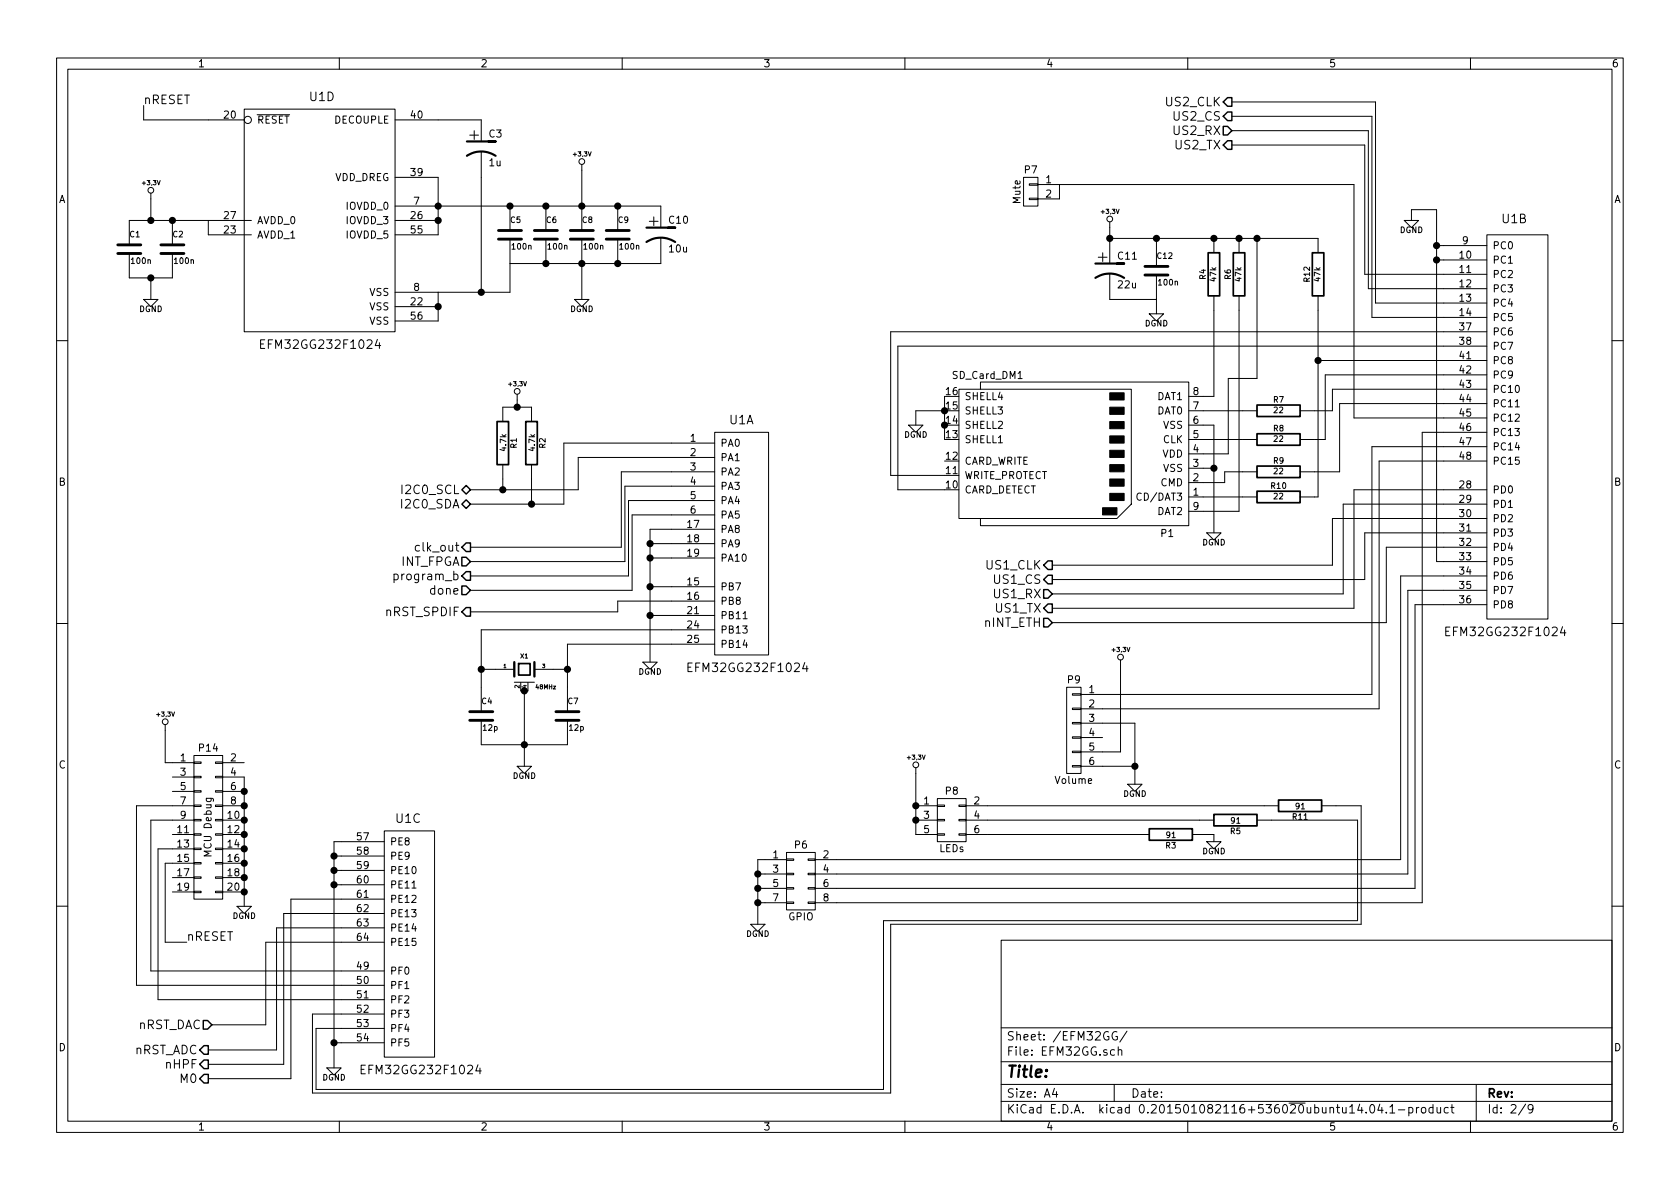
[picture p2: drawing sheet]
EESchema Schematic File Version 2
LIBS:power
LIBS:device
LIBS:transistors
LIBS:conn
LIBS:linear
LIBS:regul
LIBS:74xx
LIBS:cmos4000
LIBS:adc-dac
LIBS:memory
LIBS:xilinx
LIBS:special
LIBS:microcontrollers
LIBS:dsp
LIBS:microchip
LIBS:analog_switches
LIBS:motorola
LIBS:texas
LIBS:intel
LIBS:audio
LIBS:interface
LIBS:digital-audio
LIBS:philips
LIBS:display
LIBS:cypress
LIBS:siliconi
LIBS:opto
LIBS:atmel
LIBS:contrib
LIBS:valves
LIBS:energymicro-efm32
LIBS:preamp
LIBS:preamp-cache
EELAYER 25 0
EELAYER END
$Descr A4 11693 8268
encoding utf-8
Sheet 2 9
Title ""
Date ""
Rev ""
Comp ""
Comment1 ""
Comment2 ""
Comment3 ""
Comment4 ""
$EndDescr
$Comp
L EFM32GG232F1024 U1
U 2 1
P 10050 1700
F 0 "U1" H 10450 1850 60  0000 L BNN
F 1 "EFM32GG232F1024" H 10050 -1025 60  0000 L BNN
F 2 "pre:QFP64" H 10050 1700 60  0001 C CNN
F 3 "" H 10050 1700 60  0000 C CNN
	2    10050 1700
	1    0    0    -1  
$EndComp
$Comp
L EFM32GG232F1024 U1
U 3 1
P 2375 5850
F 0 "U1" H 2750 5975 60  0000 L BNN
F 1 "EFM32GG232F1024" H 2500 4225 60  0000 L BNN
F 2 "pre:QFP64" H 2375 5850 60  0001 C CNN
F 3 "" H 2375 5850 60  0000 C CNN
	3    2375 5850
	1    0    0    -1  
$EndComp
$Comp
L EFM32GG232F1024 U1
U 4 1
P 1450 825
F 0 "U1" H 2150 950 60  0000 L BNN
F 1 "EFM32GG232F1024" H 1800 -775 60  0000 L BNN
F 2 "pre:QFP64" H 1450 825 60  0001 C CNN
F 3 "" H 1450 825 60  0000 C CNN
	4    1450 825 
	1    0    0    -1  
$EndComp
$Comp
L CP1 C10
U 1 1
P 4600 1625
F 0 "C10" H 4650 1725 50  0000 L CNN
F 1 "10u" H 4650 1525 50  0000 L CNN
F 2 "Capacitors_SMD:C_0805_HandSoldering" H 4600 1625 60  0001 C CNN
F 3 "" H 4600 1625 60  0000 C CNN
	1    4600 1625
	1    0    0    -1  
$EndComp
$Comp
L C C9
U 1 1
P 4300 1625
F 0 "C9" H 4300 1725 40  0000 L CNN
F 1 "100n" H 4306 1540 40  0000 L CNN
F 2 "Capacitors_SMD:C_0603_HandSoldering" H 4338 1475 30  0001 C CNN
F 3 "" H 4300 1625 60  0000 C CNN
	1    4300 1625
	1    0    0    -1  
$EndComp
$Comp
L C C8
U 1 1
P 4050 1625
F 0 "C8" H 4050 1725 40  0000 L CNN
F 1 "100n" H 4056 1540 40  0000 L CNN
F 2 "Capacitors_SMD:C_0603_HandSoldering" H 4088 1475 30  0001 C CNN
F 3 "" H 4050 1625 60  0000 C CNN
	1    4050 1625
	1    0    0    -1  
$EndComp
$Comp
L C C6
U 1 1
P 3800 1625
F 0 "C6" H 3800 1725 40  0000 L CNN
F 1 "100n" H 3806 1540 40  0000 L CNN
F 2 "Capacitors_SMD:C_0603_HandSoldering" H 3838 1475 30  0001 C CNN
F 3 "" H 3800 1625 60  0000 C CNN
	1    3800 1625
	1    0    0    -1  
$EndComp
$Comp
L C C5
U 1 1
P 3550 1625
F 0 "C5" H 3550 1725 40  0000 L CNN
F 1 "100n" H 3556 1540 40  0000 L CNN
F 2 "Capacitors_SMD:C_0603_HandSoldering" H 3588 1475 30  0001 C CNN
F 3 "" H 3550 1625 60  0000 C CNN
	1    3550 1625
	1    0    0    -1  
$EndComp
$Comp
L CP1 C3
U 1 1
P 3350 1025
F 0 "C3" H 3400 1125 50  0000 L CNN
F 1 "1u" H 3400 925 50  0000 L CNN
F 2 "Capacitors_SMD:C_0805_HandSoldering" H 3350 1025 60  0001 C CNN
F 3 "" H 3350 1025 60  0000 C CNN
	1    3350 1025
	1    0    0    -1  
$EndComp
$Comp
L C C1
U 1 1
P 900 1725
F 0 "C1" H 900 1825 40  0000 L CNN
F 1 "100n" H 906 1640 40  0000 L CNN
F 2 "Capacitors_SMD:C_0603_HandSoldering" H 938 1575 30  0001 C CNN
F 3 "" H 900 1725 60  0000 C CNN
	1    900  1725
	1    0    0    -1  
$EndComp
$Comp
L C C2
U 1 1
P 1200 1725
F 0 "C2" H 1200 1825 40  0000 L CNN
F 1 "100n" H 1206 1640 40  0000 L CNN
F 2 "Capacitors_SMD:C_0603_HandSoldering" H 1238 1575 30  0001 C CNN
F 3 "" H 1200 1725 60  0000 C CNN
	1    1200 1725
	1    0    0    -1  
$EndComp
$Comp
L DGND #PWR01
U 1 1
P 4050 2075
F 0 "#PWR01" H 4050 2075 40  0001 C CNN
F 1 "DGND" H 4050 2005 40  0000 C CNN
F 2 "" H 4050 2075 60  0000 C CNN
F 3 "" H 4050 2075 60  0000 C CNN
	1    4050 2075
	1    0    0    -1  
$EndComp
$Comp
L DGND #PWR02
U 1 1
P 1050 2075
F 0 "#PWR02" H 1050 2075 40  0001 C CNN
F 1 "DGND" H 1050 2005 40  0000 C CNN
F 2 "" H 1050 2075 60  0000 C CNN
F 3 "" H 1050 2075 60  0000 C CNN
	1    1050 2075
	1    0    0    -1  
$EndComp
$Comp
L CONN_02X10 P14
U 1 1
P 1450 5750
F 0 "P14" H 1450 6300 50  0000 C CNN
F 1 "MCU Debug" V 1450 5750 50  0000 C CNN
F 2 "Pin_Headers:Pin_Header_Straight_2x10" H 1450 4550 60  0001 C CNN
F 3 "" H 1450 4550 60  0000 C CNN
	1    1450 5750
	1    0    0    -1  
$EndComp
Text Label 1000 725  0    60   ~ 0
nRESET
Text Label 1300 6550 0    60   ~ 0
nRESET
$Comp
L DGND #PWR03
U 1 1
P 1700 6300
F 0 "#PWR03" H 1700 6300 40  0001 C CNN
F 1 "DGND" H 1700 6230 40  0000 C CNN
F 2 "" H 1700 6300 60  0000 C CNN
F 3 "" H 1700 6300 60  0000 C CNN
	1    1700 6300
	1    0    0    -1  
$EndComp
$Comp
L +3,3V #PWR04
U 1 1
P 4050 1175
F 0 "#PWR04" H 4050 1135 30  0001 C CNN
F 1 "+3,3V" H 4050 1285 30  0000 C CNN
F 2 "" H 4050 1175 60  0000 C CNN
F 3 "" H 4050 1175 60  0000 C CNN
	1    4050 1175
	1    0    0    -1  
$EndComp
$Comp
L +3,3V #PWR05
U 1 1
P 1150 5075
F 0 "#PWR05" H 1150 5035 30  0001 C CNN
F 1 "+3,3V" H 1150 5185 30  0000 C CNN
F 2 "" H 1150 5075 60  0000 C CNN
F 3 "" H 1150 5075 60  0000 C CNN
	1    1150 5075
	1    0    0    -1  
$EndComp
$Comp
L +3,3V #PWR06
U 1 1
P 1050 1375
F 0 "#PWR06" H 1050 1335 30  0001 C CNN
F 1 "+3,3V" H 1050 1485 30  0000 C CNN
F 2 "" H 1050 1375 60  0000 C CNN
F 3 "" H 1050 1375 60  0000 C CNN
	1    1050 1375
	1    0    0    -1  
$EndComp
$Comp
L SD_Card_DM1 P1
U 1 1
P 7475 3150
F 0 "P1" H 6825 3700 50  0000 C CNN
F 1 "SD_Card_DM1" H 8075 2600 50  0000 C CNN
F 2 "pre:DM1AA-SF-PEJ" H 7675 3500 50  0001 C CNN
F 3 "" H 7475 3150 60  0000 C CNN
	1    7475 3150
	-1   0    0    1   
$EndComp
$Comp
L R R4
U 1 1
P 8450 1900
F 0 "R4" V 8530 1900 40  0000 C CNN
F 1 "47k" V 8457 1901 40  0000 C CNN
F 2 "Resistors_SMD:R_0805_HandSoldering" V 8380 1900 30  0001 C CNN
F 3 "" H 8450 1900 30  0000 C CNN
	1    8450 1900
	-1   0    0    1   
$EndComp
$Comp
L R R6
U 1 1
P 8625 1900
F 0 "R6" V 8705 1900 40  0000 C CNN
F 1 "47k" V 8632 1901 40  0000 C CNN
F 2 "Resistors_SMD:R_0805_HandSoldering" V 8555 1900 30  0001 C CNN
F 3 "" H 8625 1900 30  0000 C CNN
	1    8625 1900
	-1   0    0    1   
$EndComp
$Comp
L R R12
U 1 1
P 9175 1900
F 0 "R12" V 9255 1900 40  0000 C CNN
F 1 "47k" V 9182 1901 40  0000 C CNN
F 2 "Resistors_SMD:R_0805_HandSoldering" V 9105 1900 30  0001 C CNN
F 3 "" H 9175 1900 30  0000 C CNN
	1    9175 1900
	-1   0    0    1   
$EndComp
$Comp
L R R10
U 1 1
P 8900 3450
F 0 "R10" V 8980 3450 40  0000 C CNN
F 1 "22" V 8907 3451 40  0000 C CNN
F 2 "Resistors_SMD:R_0805_HandSoldering" V 8830 3450 30  0001 C CNN
F 3 "" H 8900 3450 30  0000 C CNN
	1    8900 3450
	0    -1   -1   0   
$EndComp
$Comp
L R R9
U 1 1
P 8900 3275
F 0 "R9" V 8980 3275 40  0000 C CNN
F 1 "22" V 8907 3276 40  0000 C CNN
F 2 "Resistors_SMD:R_0805_HandSoldering" V 8830 3275 30  0001 C CNN
F 3 "" H 8900 3275 30  0000 C CNN
	1    8900 3275
	0    -1   -1   0   
$EndComp
$Comp
L R R8
U 1 1
P 8900 3050
F 0 "R8" V 8980 3050 40  0000 C CNN
F 1 "22" V 8907 3051 40  0000 C CNN
F 2 "Resistors_SMD:R_0805_HandSoldering" V 8830 3050 30  0001 C CNN
F 3 "" H 8900 3050 30  0000 C CNN
	1    8900 3050
	0    -1   -1   0   
$EndComp
$Comp
L R R7
U 1 1
P 8900 2850
F 0 "R7" V 8980 2850 40  0000 C CNN
F 1 "22" V 8907 2851 40  0000 C CNN
F 2 "Resistors_SMD:R_0805_HandSoldering" V 8830 2850 30  0001 C CNN
F 3 "" H 8900 2850 30  0000 C CNN
	1    8900 2850
	0    -1   -1   0   
$EndComp
$Comp
L DGND #PWR07
U 1 1
P 8450 3700
F 0 "#PWR07" H 8450 3700 40  0001 C CNN
F 1 "DGND" H 8450 3630 40  0000 C CNN
F 2 "" H 8450 3700 60  0000 C CNN
F 3 "" H 8450 3700 60  0000 C CNN
	1    8450 3700
	1    0    0    -1  
$EndComp
$Comp
L +3,3V #PWR08
U 1 1
P 7725 1575
F 0 "#PWR08" H 7725 1535 30  0001 C CNN
F 1 "+3,3V" H 7725 1685 30  0000 C CNN
F 2 "" H 7725 1575 60  0000 C CNN
F 3 "" H 7725 1575 60  0000 C CNN
	1    7725 1575
	1    0    0    -1  
$EndComp
$Comp
L DGND #PWR09
U 1 1
P 6375 2950
F 0 "#PWR09" H 6375 2950 40  0001 C CNN
F 1 "DGND" H 6375 2880 40  0000 C CNN
F 2 "" H 6375 2950 60  0000 C CNN
F 3 "" H 6375 2950 60  0000 C CNN
	1    6375 2950
	1    0    0    -1  
$EndComp
$Comp
L C C12
U 1 1
P 8050 1875
F 0 "C12" H 8050 1975 40  0000 L CNN
F 1 "100n" H 8056 1790 40  0000 L CNN
F 2 "Capacitors_SMD:C_0603_HandSoldering" H 8088 1725 30  0001 C CNN
F 3 "" H 8050 1875 60  0000 C CNN
	1    8050 1875
	1    0    0    -1  
$EndComp
$Comp
L DGND #PWR010
U 1 1
P 8050 2175
F 0 "#PWR010" H 8050 2175 40  0001 C CNN
F 1 "DGND" H 8050 2105 40  0000 C CNN
F 2 "" H 8050 2175 60  0000 C CNN
F 3 "" H 8050 2175 60  0000 C CNN
	1    8050 2175
	1    0    0    -1  
$EndComp
$Comp
L CP1 C11
U 1 1
P 7725 1875
F 0 "C11" H 7775 1975 50  0000 L CNN
F 1 "22u" H 7775 1775 50  0000 L CNN
F 2 "Capacitors_SMD:C_0805_HandSoldering" H 7725 1875 60  0001 C CNN
F 3 "" H 7725 1875 60  0000 C CNN
	1    7725 1875
	1    0    0    -1  
$EndComp
Text HLabel 7325 3925 0    60   Output ~ 0
US1_CLK
Text HLabel 7325 4025 0    60   Output ~ 0
US1_CS
Text HLabel 7325 4125 0    60   Input ~ 0
US1_RX
Text HLabel 7325 4225 0    60   Output ~ 0
US1_TX
Text HLabel 8575 700  0    60   Output ~ 0
US2_CLK
Text HLabel 8575 800  0    60   Output ~ 0
US2_CS
Text HLabel 8575 900  0    60   Input ~ 0
US2_RX
Text HLabel 8575 1000 0    60   Output ~ 0
US2_TX
$Comp
L CONN_01X06 P9
U 1 1
P 7475 5075
F 0 "P9" H 7475 5425 50  0000 C CNN
F 1 "Volume" H 7475 4725 50  0000 C CNN
F 2 "Pin_Headers:Pin_Header_Straight_2x03" H 7475 5075 60  0001 C CNN
F 3 "" H 7475 5075 60  0000 C CNN
	1    7475 5075
	-1   0    0    -1  
$EndComp
$Comp
L DGND #PWR011
U 1 1
P 7900 5450
F 0 "#PWR011" H 7900 5450 40  0001 C CNN
F 1 "DGND" H 7900 5380 40  0000 C CNN
F 2 "" H 7900 5450 60  0000 C CNN
F 3 "" H 7900 5450 60  0000 C CNN
	1    7900 5450
	1    0    0    -1  
$EndComp
$Comp
L CONN_01X02 P7
U 1 1
P 7175 1325
F 0 "P7" H 7175 1475 50  0000 C CNN
F 1 "Mute" V 7275 1325 50  0000 C CNN
F 2 "Pin_Headers:Pin_Header_Straight_1x02" H 7175 1325 60  0001 C CNN
F 3 "" H 7175 1325 60  0000 C CNN
	1    7175 1325
	-1   0    0    -1  
$EndComp
Text HLabel 1475 7125 0    60   Input ~ 0
nRST_DAC
Text HLabel 7325 4325 0    60   Input ~ 0
nINT_ETH
Text HLabel 1450 7300 0    60   Output ~ 0
nRST_ADC
Text HLabel 1450 7400 0    60   Output ~ 0
nHPF
Text HLabel 1450 7500 0    60   Output ~ 0
M0
$Comp
L R R11
U 1 1
P 9050 5600
F 0 "R11" V 9130 5600 40  0000 C CNN
F 1 "91" V 9057 5601 40  0000 C CNN
F 2 "Resistors_SMD:R_0805_HandSoldering" V 8980 5600 30  0001 C CNN
F 3 "" H 9050 5600 30  0000 C CNN
	1    9050 5600
	0    1    1    0   
$EndComp
$Comp
L DGND #PWR012
U 1 1
P 5275 6425
F 0 "#PWR012" H 5275 6425 40  0001 C CNN
F 1 "DGND" H 5275 6355 40  0000 C CNN
F 2 "" H 5275 6425 60  0000 C CNN
F 3 "" H 5275 6425 60  0000 C CNN
	1    5275 6425
	-1   0    0    -1  
$EndComp
$Comp
L DGND #PWR013
U 1 1
P 2325 7425
F 0 "#PWR013" H 2325 7425 40  0001 C CNN
F 1 "DGND" H 2325 7355 40  0000 C CNN
F 2 "" H 2325 7425 60  0000 C CNN
F 3 "" H 2325 7425 60  0000 C CNN
	1    2325 7425
	1    0    0    -1  
$EndComp
$Comp
L DGND #PWR014
U 1 1
P 9825 1525
F 0 "#PWR014" H 9825 1525 40  0001 C CNN
F 1 "DGND" H 9825 1455 40  0000 C CNN
F 2 "" H 9825 1525 60  0000 C CNN
F 3 "" H 9825 1525 60  0000 C CNN
	1    9825 1525
	1    0    0    -1  
$EndComp
$Comp
L EFM32GG232F1024 U1
U 1 1
P 4675 3075
F 0 "U1" H 5075 3200 60  0000 L BNN
F 1 "EFM32GG232F1024" H 4775 1475 60  0000 L BNN
F 2 "pre:QFP64" H 4675 3075 60  0001 C CNN
F 3 "" H 4675 3075 60  0000 C CNN
	1    4675 3075
	1    0    0    -1  
$EndComp
$Comp
L C C7
U 1 1
P 3950 4975
F 0 "C7" H 3950 5075 40  0000 L CNN
F 1 "12p" H 3956 4890 40  0000 L CNN
F 2 "Capacitors_SMD:C_0603_HandSoldering" H 3988 4825 30  0001 C CNN
F 3 "" H 3950 4975 60  0000 C CNN
	1    3950 4975
	1    0    0    -1  
$EndComp
$Comp
L C C4
U 1 1
P 3350 4975
F 0 "C4" H 3350 5075 40  0000 L CNN
F 1 "12p" H 3356 4890 40  0000 L CNN
F 2 "Capacitors_SMD:C_0603_HandSoldering" H 3388 4825 30  0001 C CNN
F 3 "" H 3350 4975 60  0000 C CNN
	1    3350 4975
	1    0    0    -1  
$EndComp
$Comp
L DGND #PWR015
U 1 1
P 3650 5325
F 0 "#PWR015" H 3650 5325 40  0001 C CNN
F 1 "DGND" H 3650 5255 40  0000 C CNN
F 2 "" H 3650 5325 60  0000 C CNN
F 3 "" H 3650 5325 60  0000 C CNN
	1    3650 5325
	1    0    0    -1  
$EndComp
$Comp
L CRYSTAL_SMD4 X1
U 1 1
P 3650 4650
F 0 "X1" H 3650 4740 30  0000 C CNN
F 1 "48MHz" H 3725 4525 30  0000 L CNN
F 2 "pre:XTAL_SMD" H 3650 4650 60  0001 C CNN
F 3 "" H 3650 4650 60  0000 C CNN
	1    3650 4650
	1    0    0    -1  
$EndComp
Text HLabel 3275 3400 0    60   BiDi ~ 0
I2C0_SCL
Text HLabel 3275 3500 0    60   BiDi ~ 0
I2C0_SDA
$Comp
L R R1
U 1 1
P 3500 3075
F 0 "R1" V 3580 3075 40  0000 C CNN
F 1 "4.7k" V 3507 3076 40  0000 C CNN
F 2 "Resistors_SMD:R_0805_HandSoldering" V 3430 3075 30  0001 C CNN
F 3 "" H 3500 3075 30  0000 C CNN
	1    3500 3075
	1    0    0    -1  
$EndComp
$Comp
L R R2
U 1 1
P 3700 3075
F 0 "R2" V 3780 3075 40  0000 C CNN
F 1 "4.7k" V 3707 3076 40  0000 C CNN
F 2 "Resistors_SMD:R_0805_HandSoldering" V 3630 3075 30  0001 C CNN
F 3 "" H 3700 3075 30  0000 C CNN
	1    3700 3075
	1    0    0    -1  
$EndComp
$Comp
L +3,3V #PWR016
U 1 1
P 3600 2775
F 0 "#PWR016" H 3600 2735 30  0001 C CNN
F 1 "+3,3V" H 3600 2885 30  0000 C CNN
F 2 "" H 3600 2775 60  0000 C CNN
F 3 "" H 3600 2775 60  0000 C CNN
	1    3600 2775
	1    0    0    -1  
$EndComp
Text HLabel 3275 3800 0    60   Output ~ 0
clk_out
Text HLabel 3275 3900 0    60   Input ~ 0
INT_FPGA
Text HLabel 3275 4000 0    60   Output ~ 0
program_b
Text HLabel 3275 4100 0    60   Input ~ 0
done
Text HLabel 3275 4250 0    60   Output ~ 0
nRST_SPDIF
$Comp
L DGND #PWR017
U 1 1
P 4525 4600
F 0 "#PWR017" H 4525 4600 40  0001 C CNN
F 1 "DGND" H 4525 4530 40  0000 C CNN
F 2 "" H 4525 4600 60  0000 C CNN
F 3 "" H 4525 4600 60  0000 C CNN
	1    4525 4600
	1    0    0    -1  
$EndComp
$Comp
L +3,3V #PWR018
U 1 1
P 7800 4625
F 0 "#PWR018" H 7800 4585 30  0001 C CNN
F 1 "+3,3V" H 7800 4735 30  0000 C CNN
F 2 "" H 7800 4625 60  0000 C CNN
F 3 "" H 7800 4625 60  0000 C CNN
	1    7800 4625
	1    0    0    -1  
$EndComp
$Comp
L CONN_02X04 P6
U 1 1
P 5575 6125
F 0 "P6" H 5575 6375 50  0000 C CNN
F 1 "GPIO" H 5575 5875 50  0000 C CNN
F 2 "Pin_Headers:Pin_Header_Straight_2x04" H 5575 4925 60  0001 C CNN
F 3 "" H 5575 4925 60  0000 C CNN
	1    5575 6125
	1    0    0    -1  
$EndComp
$Comp
L R R5
U 1 1
P 8600 5700
F 0 "R5" V 8680 5700 40  0000 C CNN
F 1 "91" V 8607 5701 40  0000 C CNN
F 2 "Resistors_SMD:R_0805_HandSoldering" V 8530 5700 30  0001 C CNN
F 3 "" H 8600 5700 30  0000 C CNN
	1    8600 5700
	0    1    1    0   
$EndComp
$Comp
L CONN_02X03 P8
U 1 1
P 6625 5700
F 0 "P8" H 6625 5900 50  0000 C CNN
F 1 "LEDs" H 6625 5500 50  0000 C CNN
F 2 "Pin_Headers:Pin_Header_Straight_2x03" H 6625 4500 60  0001 C CNN
F 3 "" H 6625 4500 60  0000 C CNN
	1    6625 5700
	1    0    0    -1  
$EndComp
Wire Wire Line
	3050 1425 4600 1425
Connection ~ 4300 1425
Connection ~ 4050 1425
Connection ~ 3800 1425
Wire Wire Line
	3550 1825 4600 1825
Connection ~ 3800 1825
Connection ~ 4050 1825
Connection ~ 4300 1825
Wire Wire Line
	3050 1225 3050 1625
Connection ~ 3050 1425
Connection ~ 3050 1525
Connection ~ 3550 1425
Wire Wire Line
	3050 2025 3550 2025
Wire Wire Line
	3550 2025 3550 1825
Wire Wire Line
	3050 2025 3050 2225
Connection ~ 3050 2125
Wire Wire Line
	3050 825  3350 825 
Wire Wire Line
	3350 1225 3350 2025
Connection ~ 3350 2025
Wire Wire Line
	900  1525 1450 1525
Connection ~ 1200 1525
Wire Wire Line
	1450 1525 1450 1625
Wire Wire Line
	900  1925 1200 1925
Wire Wire Line
	4050 1825 4050 2075
Wire Wire Line
	2375 6750 1050 6750
Wire Wire Line
	1050 6750 1050 5700
Wire Wire Line
	1050 5700 1200 5700
Wire Wire Line
	2375 6850 950  6850
Wire Wire Line
	950  6850 950  5600
Wire Wire Line
	950  5600 1200 5600
Wire Wire Line
	2375 6950 1100 6950
Wire Wire Line
	1100 6950 1100 5900
Wire Wire Line
	1100 5900 1200 5900
Wire Wire Line
	1000 725  1000 825 
Wire Wire Line
	1000 825  1450 825 
Wire Wire Line
	1300 6550 1150 6550
Wire Wire Line
	1150 6550 1150 6000
Wire Wire Line
	1150 6000 1200 6000
Wire Wire Line
	1700 5400 1700 6300
Connection ~ 1700 5600
Connection ~ 1700 5700
Connection ~ 1700 5800
Connection ~ 1700 5900
Connection ~ 1700 6000
Connection ~ 1700 6100
Connection ~ 1700 6200
Wire Wire Line
	4050 1175 4050 1425
Wire Wire Line
	1150 5075 1150 5300
Wire Wire Line
	1150 5300 1200 5300
Wire Wire Line
	1050 1375 1050 1525
Connection ~ 1050 1525
Wire Wire Line
	1050 2075 1050 1925
Connection ~ 1050 1925
Wire Wire Line
	10050 2500 9175 2500
Wire Wire Line
	9175 2150 9175 3450
Wire Wire Line
	9175 3450 9150 3450
Wire Wire Line
	8650 3450 8375 3450
Connection ~ 9175 2500
Wire Wire Line
	10050 2600 9225 2600
Wire Wire Line
	9225 2600 9225 3050
Wire Wire Line
	9225 3050 9150 3050
Wire Wire Line
	8650 3050 8375 3050
Wire Wire Line
	10050 2700 9275 2700
Wire Wire Line
	9275 2700 9275 2850
Wire Wire Line
	9275 2850 9150 2850
Wire Wire Line
	8650 2850 8375 2850
Wire Wire Line
	10050 2800 9325 2800
Wire Wire Line
	9325 2800 9325 3275
Wire Wire Line
	9325 3275 9150 3275
Wire Wire Line
	8650 3275 8525 3275
Wire Wire Line
	8525 3275 8525 3350
Wire Wire Line
	8525 3350 8375 3350
Wire Wire Line
	8375 2750 8450 2750
Wire Wire Line
	8450 2750 8450 2150
Wire Wire Line
	8625 2150 8625 3550
Wire Wire Line
	8625 3550 8375 3550
Wire Wire Line
	8375 3150 8550 3150
Wire Wire Line
	8550 3150 8550 2625
Wire Wire Line
	8550 2625 8750 2625
Wire Wire Line
	8750 2625 8750 1650
Wire Wire Line
	7725 1650 9175 1650
Connection ~ 8625 1650
Connection ~ 8750 1650
Wire Wire Line
	8375 3250 8450 3250
Wire Wire Line
	8450 2950 8450 3700
Wire Wire Line
	6575 2750 6575 3050
Connection ~ 6575 2850
Connection ~ 6575 2950
Wire Wire Line
	6375 2950 6375 2850
Wire Wire Line
	6375 2850 6575 2850
Wire Wire Line
	8050 1650 8050 1675
Connection ~ 8450 1650
Wire Wire Line
	7725 1575 7725 1675
Connection ~ 8050 1650
Wire Wire Line
	7725 2075 8050 2075
Wire Wire Line
	8375 2950 8450 2950
Connection ~ 8450 3250
Wire Wire Line
	9425 3400 9425 4225
Wire Wire Line
	9425 3400 10050 3400
Wire Wire Line
	9350 3500 9350 4125
Wire Wire Line
	9350 3500 10050 3500
Wire Wire Line
	9500 3700 10050 3700
Wire Wire Line
	9275 3600 9275 3925
Wire Wire Line
	9275 3600 10050 3600
Wire Wire Line
	8575 700  9575 700 
Wire Wire Line
	9575 700  9575 2100
Wire Wire Line
	9575 2100 10050 2100
Wire Wire Line
	8575 800  9550 800 
Wire Wire Line
	9550 800  9550 2200
Wire Wire Line
	9550 2200 10050 2200
Wire Wire Line
	8575 900  9525 900 
Wire Wire Line
	9525 900  9525 2000
Wire Wire Line
	9525 2000 10050 2000
Wire Wire Line
	8575 1000 9500 1000
Wire Wire Line
	9500 1000 9500 1900
Wire Wire Line
	9500 1900 10050 1900
Wire Wire Line
	9600 4925 9600 3200
Wire Wire Line
	9600 3200 10050 3200
Wire Wire Line
	7675 4825 9550 4825
Wire Wire Line
	9550 4825 9550 3100
Wire Wire Line
	9550 3100 10050 3100
Connection ~ 7725 1650
Wire Wire Line
	9425 1275 9425 2900
Wire Wire Line
	7375 1275 9425 1275
Wire Wire Line
	9425 2900 10050 2900
Wire Wire Line
	1475 7125 1850 7125
Wire Wire Line
	1850 7125 1850 6550
Wire Wire Line
	1850 6550 2375 6550
Wire Wire Line
	9500 3700 9500 4025
Wire Wire Line
	9650 3800 9650 4325
Wire Wire Line
	9650 3800 10050 3800
Wire Wire Line
	1450 7300 1925 7300
Wire Wire Line
	1925 7300 1925 6450
Wire Wire Line
	1925 6450 2375 6450
Wire Wire Line
	1450 7400 1975 7400
Wire Wire Line
	1975 7400 1975 6350
Wire Wire Line
	1975 6350 2375 6350
Wire Wire Line
	1450 7500 2025 7500
Wire Wire Line
	2025 7500 2025 6250
Wire Wire Line
	2025 6250 2375 6250
Wire Wire Line
	6200 2300 10050 2300
Wire Wire Line
	6200 2300 6200 3300
Wire Wire Line
	6200 3300 6575 3300
Wire Wire Line
	6250 2400 10050 2400
Wire Wire Line
	6250 2400 6250 3400
Wire Wire Line
	6250 3400 6575 3400
Wire Wire Line
	8800 5600 6875 5600
Wire Wire Line
	2325 5850 2325 7425
Wire Wire Line
	2325 5850 2375 5850
Wire Wire Line
	2375 5950 2325 5950
Connection ~ 2325 5950
Wire Wire Line
	2375 6050 2325 6050
Connection ~ 2325 6050
Wire Wire Line
	2375 6150 2325 6150
Connection ~ 2325 6150
Wire Wire Line
	2375 7250 2325 7250
Connection ~ 2325 7250
Wire Wire Line
	3350 4375 3350 4775
Wire Wire Line
	3950 4475 3950 4775
Wire Wire Line
	3350 5175 3950 5175
Wire Wire Line
	3950 4475 4675 4475
Wire Wire Line
	4675 4375 3350 4375
Connection ~ 3650 5175
Wire Wire Line
	3850 4650 3950 4650
Connection ~ 3950 4650
Wire Wire Line
	3450 4650 3350 4650
Connection ~ 3350 4650
Wire Wire Line
	3625 4800 3675 4800
Wire Wire Line
	3650 4800 3650 5325
Connection ~ 3650 4800
Wire Wire Line
	3600 2775 3600 2825
Connection ~ 3600 2825
Wire Wire Line
	3275 3400 4025 3400
Wire Wire Line
	3500 3400 3500 3325
Wire Wire Line
	3275 3500 3925 3500
Wire Wire Line
	3700 3500 3700 3325
Wire Wire Line
	4025 3400 4025 3175
Wire Wire Line
	4025 3175 4675 3175
Connection ~ 3500 3400
Wire Wire Line
	3925 3500 3925 3075
Wire Wire Line
	3925 3075 4675 3075
Connection ~ 3700 3500
Wire Wire Line
	4325 3275 4325 3800
Wire Wire Line
	4325 3275 4675 3275
Wire Wire Line
	4675 3375 4350 3375
Wire Wire Line
	4350 3375 4350 3900
Wire Wire Line
	4350 3900 3275 3900
Wire Wire Line
	4675 3475 4375 3475
Wire Wire Line
	4375 3475 4375 4000
Wire Wire Line
	4375 4000 3275 4000
Wire Wire Line
	4675 3575 4400 3575
Wire Wire Line
	4400 3575 4400 4100
Wire Wire Line
	4400 4100 3275 4100
Wire Wire Line
	4325 3800 3275 3800
Wire Wire Line
	4675 4175 4300 4175
Wire Wire Line
	4300 4175 4300 4250
Wire Wire Line
	4300 4250 3275 4250
Wire Wire Line
	3500 2825 3700 2825
Wire Wire Line
	4525 3675 4525 4600
Wire Wire Line
	4525 3675 4675 3675
Wire Wire Line
	4675 3775 4525 3775
Connection ~ 4525 3775
Wire Wire Line
	4675 3875 4525 3875
Connection ~ 4525 3875
Wire Wire Line
	4675 4075 4525 4075
Connection ~ 4525 4075
Wire Wire Line
	4675 4275 4525 4275
Connection ~ 4525 4275
Connection ~ 1700 5500
Wire Wire Line
	8050 2075 8050 2175
Wire Wire Line
	7675 4925 9600 4925
Wire Wire Line
	9275 3925 7325 3925
Wire Wire Line
	9500 4025 7325 4025
Wire Wire Line
	9350 4125 7325 4125
Wire Wire Line
	9425 4225 7325 4225
Wire Wire Line
	9650 4325 7325 4325
Wire Wire Line
	5275 5975 5275 6425
Wire Wire Line
	5275 5975 5325 5975
Wire Wire Line
	5325 6075 5275 6075
Connection ~ 5275 6075
Wire Wire Line
	5325 6175 5275 6175
Connection ~ 5275 6175
Wire Wire Line
	5325 6275 5275 6275
Connection ~ 5275 6275
Wire Wire Line
	5825 5975 9750 5975
Wire Wire Line
	5825 6075 9800 6075
Wire Wire Line
	5825 6175 9850 6175
Wire Wire Line
	5825 6275 9900 6275
Wire Wire Line
	9750 5975 9750 4000
Wire Wire Line
	9750 4000 10050 4000
Wire Wire Line
	9800 6075 9800 4100
Wire Wire Line
	9800 4100 10050 4100
Wire Wire Line
	9850 6175 9850 4200
Wire Wire Line
	9850 4200 10050 4200
Wire Wire Line
	6875 5700 8350 5700
Wire Wire Line
	7375 1375 7375 1275
Wire Wire Line
	10000 1800 10050 1800
Wire Wire Line
	10000 1450 10000 3900
Wire Wire Line
	10000 1450 9825 1450
Wire Wire Line
	9825 1450 9825 1525
Wire Wire Line
	6375 5375 6375 5800
Connection ~ 6375 5600
Connection ~ 6375 5700
$Comp
L R R3
U 1 1
P 8150 5800
F 0 "R3" V 8230 5800 40  0000 C CNN
F 1 "91" V 8157 5801 40  0000 C CNN
F 2 "Resistors_SMD:R_0805_HandSoldering" V 8080 5800 30  0001 C CNN
F 3 "" H 8150 5800 30  0000 C CNN
	1    8150 5800
	0    1    1    0   
$EndComp
Wire Wire Line
	6875 5800 7900 5800
$Comp
L DGND #PWR019
U 1 1
P 8450 5850
F 0 "#PWR019" H 8450 5850 40  0001 C CNN
F 1 "DGND" H 8450 5780 40  0000 C CNN
F 2 "" H 8450 5850 60  0000 C CNN
F 3 "" H 8450 5850 60  0000 C CNN
	1    8450 5850
	1    0    0    -1  
$EndComp
Wire Wire Line
	8400 5800 8450 5800
Wire Wire Line
	8450 5800 8450 5850
Wire Wire Line
	9300 5600 9475 5600
Wire Wire Line
	9475 5600 9475 6425
Wire Wire Line
	9475 6425 6200 6425
Wire Wire Line
	6200 6425 6200 7600
Wire Wire Line
	6200 7600 2175 7600
Wire Wire Line
	2375 7050 2175 7050
Wire Wire Line
	2175 7050 2175 7600
Wire Wire Line
	2375 7150 2200 7150
Wire Wire Line
	2200 7150 2200 7575
Wire Wire Line
	2200 7575 6150 7575
Wire Wire Line
	6150 7575 6150 6400
Wire Wire Line
	6150 6400 9450 6400
Wire Wire Line
	9450 6400 9450 5700
Connection ~ 10000 1800
Wire Wire Line
	10000 3900 10050 3900
Wire Wire Line
	9450 5700 8850 5700
Wire Wire Line
	10050 1700 10000 1700
Connection ~ 10000 1700
Wire Wire Line
	9900 6275 9900 3000
Wire Wire Line
	9900 3000 10050 3000
Wire Wire Line
	7900 5025 7900 5450
Wire Wire Line
	7900 5025 7675 5025
Wire Wire Line
	7675 5325 7900 5325
Connection ~ 7900 5325
Wire Wire Line
	7675 5225 7800 5225
Wire Wire Line
	7800 5225 7800 4625
$Comp
L +3,3V #PWR020
U 1 1
P 6375 5375
F 0 "#PWR020" H 6375 5335 30  0001 C CNN
F 1 "+3,3V" H 6375 5485 30  0000 C CNN
F 2 "" H 6375 5375 60  0000 C CNN
F 3 "" H 6375 5375 60  0000 C CNN
	1    6375 5375
	1    0    0    -1  
$EndComp
$EndSCHEMATC
